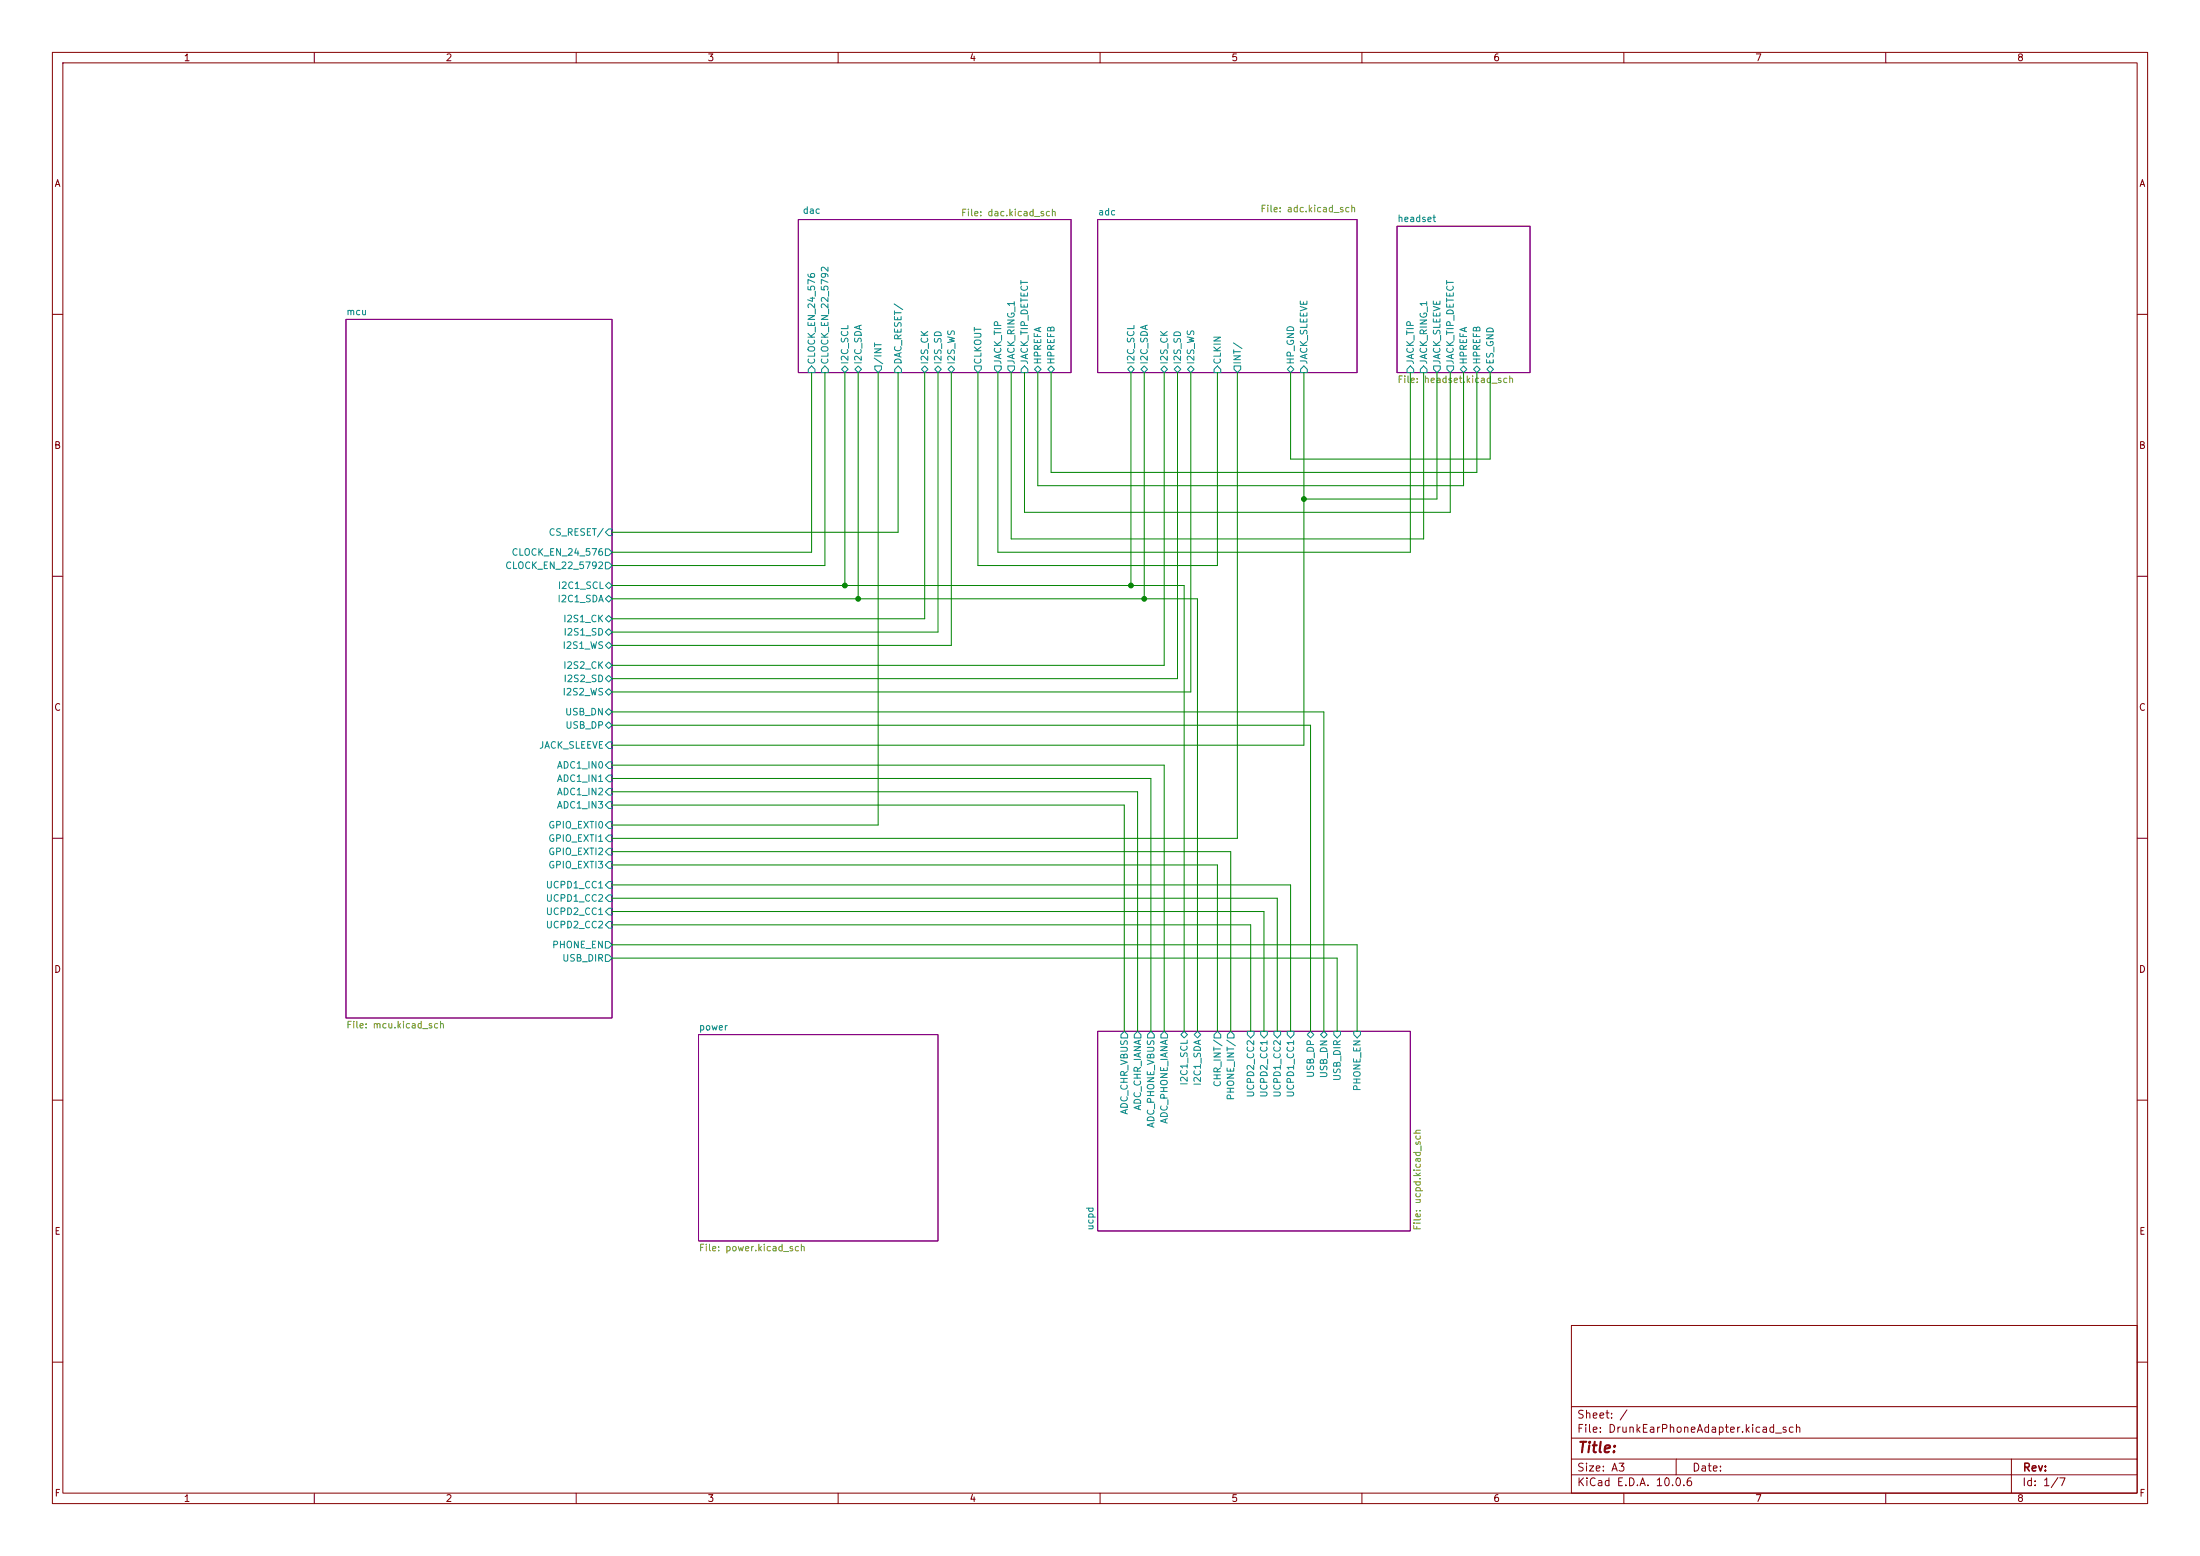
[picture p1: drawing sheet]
(kicad_sch
 (version 20260306)
 (generator "eeschema")
 (generator_version "10.0")
 (paper "A3")
 (lib_symbols)
 (junction
  (at 248.92 95.25)
  (diameter 0)
  (color 0 0 0 0))
 (junction
  (at 215.9 111.76)
  (diameter 0)
  (color 0 0 0 0))
 (junction
  (at 218.44 114.3)
  (diameter 0)
  (color 0 0 0 0))
 (junction
  (at 163.83 114.3)
  (diameter 0)
  (color 0 0 0 0))
 (junction
  (at 161.29 111.76)
  (diameter 0)
  (color 0 0 0 0))
 (wire
  (pts (xy 255.27 182.88) (xy 255.27 196.85))
  (stroke (width 0) (type default)))
 (wire
  (pts (xy 276.86 97.79) (xy 195.58 97.79))
  (stroke (width 0) (type default)))
 (wire
  (pts (xy 218.44 71.12) (xy 218.44 114.3))
  (stroke (width 0) (type default)))
 (wire
  (pts (xy 274.32 95.25) (xy 248.92 95.25))
  (stroke (width 0) (type default)))
 (wire
  (pts (xy 116.84 176.53) (xy 238.76 176.53))
  (stroke (width 0) (type default)))
 (wire
  (pts (xy 250.19 138.43) (xy 250.19 196.85))
  (stroke (width 0) (type default)))
 (wire
  (pts (xy 248.92 142.24) (xy 248.92 95.25))
  (stroke (width 0) (type default)))
 (wire
  (pts (xy 116.84 142.24) (xy 248.92 142.24))
  (stroke (width 0) (type default)))
 (wire
  (pts (xy 271.78 71.12) (xy 271.78 102.87))
  (stroke (width 0) (type default)))
 (wire
  (pts (xy 241.3 196.85) (xy 241.3 173.99))
  (stroke (width 0) (type default)))
 (wire
  (pts (xy 116.84 123.19) (xy 181.61 123.19))
  (stroke (width 0) (type default)))
 (wire
  (pts (xy 228.6 114.3) (xy 228.6 196.85))
  (stroke (width 0) (type default)))
 (wire
  (pts (xy 276.86 71.12) (xy 276.86 97.79))
  (stroke (width 0) (type default)))
 (wire
  (pts (xy 217.17 151.13) (xy 217.17 196.85))
  (stroke (width 0) (type default)))
 (wire
  (pts (xy 186.69 107.95) (xy 186.69 71.12))
  (stroke (width 0) (type default)))
 (wire
  (pts (xy 243.84 196.85) (xy 243.84 171.45))
  (stroke (width 0) (type default)))
 (wire
  (pts (xy 116.84 151.13) (xy 217.17 151.13))
  (stroke (width 0) (type default)))
 (wire
  (pts (xy 198.12 92.71) (xy 279.4 92.71))
  (stroke (width 0) (type default)))
 (wire
  (pts (xy 116.84 160.02) (xy 236.22 160.02))
  (stroke (width 0) (type default)))
 (wire
  (pts (xy 236.22 160.02) (xy 236.22 71.12))
  (stroke (width 0) (type default)))
 (wire
  (pts (xy 116.84 180.34) (xy 259.08 180.34))
  (stroke (width 0) (type default)))
 (wire
  (pts (xy 215.9 71.12) (xy 215.9 111.76))
  (stroke (width 0) (type default)))
 (wire
  (pts (xy 116.84 118.11) (xy 176.53 118.11))
  (stroke (width 0) (type default)))
 (wire
  (pts (xy 232.41 196.85) (xy 232.41 165.1))
  (stroke (width 0) (type default)))
 (wire
  (pts (xy 116.84 146.05) (xy 222.25 146.05))
  (stroke (width 0) (type default)))
 (wire
  (pts (xy 116.84 157.48) (xy 167.64 157.48))
  (stroke (width 0) (type default)))
 (wire
  (pts (xy 228.6 114.3) (xy 218.44 114.3))
  (stroke (width 0) (type default)))
 (wire
  (pts (xy 179.07 120.65) (xy 179.07 71.12))
  (stroke (width 0) (type default)))
 (wire
  (pts (xy 195.58 97.79) (xy 195.58 71.12))
  (stroke (width 0) (type default)))
 (wire
  (pts (xy 116.84 153.67) (xy 214.63 153.67))
  (stroke (width 0) (type default)))
 (wire
  (pts (xy 116.84 114.3) (xy 218.44 114.3))
  (stroke (width 0) (type default)))
 (wire
  (pts (xy 116.84 111.76) (xy 215.9 111.76))
  (stroke (width 0) (type default)))
 (wire
  (pts (xy 246.38 196.85) (xy 246.38 168.91))
  (stroke (width 0) (type default)))
 (wire
  (pts (xy 232.41 107.95) (xy 186.69 107.95))
  (stroke (width 0) (type default)))
 (wire
  (pts (xy 157.48 71.12) (xy 157.48 107.95))
  (stroke (width 0) (type default)))
 (wire
  (pts (xy 198.12 71.12) (xy 198.12 92.71))
  (stroke (width 0) (type default)))
 (wire
  (pts (xy 171.45 71.12) (xy 171.45 101.6))
  (stroke (width 0) (type default)))
 (wire
  (pts (xy 214.63 153.67) (xy 214.63 196.85))
  (stroke (width 0) (type default)))
 (wire
  (pts (xy 193.04 102.87) (xy 193.04 71.12))
  (stroke (width 0) (type default)))
 (wire
  (pts (xy 234.95 162.56) (xy 116.84 162.56))
  (stroke (width 0) (type default)))
 (wire
  (pts (xy 171.45 101.6) (xy 116.84 101.6))
  (stroke (width 0) (type default)))
 (wire
  (pts (xy 116.84 120.65) (xy 179.07 120.65))
  (stroke (width 0) (type default)))
 (wire
  (pts (xy 281.94 90.17) (xy 281.94 71.12))
  (stroke (width 0) (type default)))
 (wire
  (pts (xy 246.38 87.63) (xy 246.38 71.12))
  (stroke (width 0) (type default)))
 (wire
  (pts (xy 284.48 71.12) (xy 284.48 87.63))
  (stroke (width 0) (type default)))
 (wire
  (pts (xy 252.73 135.89) (xy 252.73 196.85))
  (stroke (width 0) (type default)))
 (wire
  (pts (xy 157.48 107.95) (xy 116.84 107.95))
  (stroke (width 0) (type default)))
 (wire
  (pts (xy 248.92 95.25) (xy 248.92 71.12))
  (stroke (width 0) (type default)))
 (wire
  (pts (xy 163.83 114.3) (xy 163.83 71.12))
  (stroke (width 0) (type default)))
 (wire
  (pts (xy 224.79 129.54) (xy 224.79 71.12))
  (stroke (width 0) (type default)))
 (wire
  (pts (xy 200.66 90.17) (xy 281.94 90.17))
  (stroke (width 0) (type default)))
 (wire
  (pts (xy 284.48 87.63) (xy 246.38 87.63))
  (stroke (width 0) (type default)))
 (wire
  (pts (xy 176.53 118.11) (xy 176.53 71.12))
  (stroke (width 0) (type default)))
 (wire
  (pts (xy 250.19 138.43) (xy 116.84 138.43))
  (stroke (width 0) (type default)))
 (wire
  (pts (xy 219.71 148.59) (xy 219.71 196.85))
  (stroke (width 0) (type default)))
 (wire
  (pts (xy 274.32 71.12) (xy 274.32 95.25))
  (stroke (width 0) (type default)))
 (wire
  (pts (xy 227.33 132.08) (xy 227.33 71.12))
  (stroke (width 0) (type default)))
 (wire
  (pts (xy 232.41 71.12) (xy 232.41 107.95))
  (stroke (width 0) (type default)))
 (wire
  (pts (xy 190.5 105.41) (xy 190.5 71.12))
  (stroke (width 0) (type default)))
 (wire
  (pts (xy 154.94 105.41) (xy 154.94 71.12))
  (stroke (width 0) (type default)))
 (wire
  (pts (xy 116.84 148.59) (xy 219.71 148.59))
  (stroke (width 0) (type default)))
 (wire
  (pts (xy 116.84 105.41) (xy 154.94 105.41))
  (stroke (width 0) (type default)))
 (wire
  (pts (xy 234.95 196.85) (xy 234.95 162.56))
  (stroke (width 0) (type default)))
 (wire
  (pts (xy 116.84 135.89) (xy 252.73 135.89))
  (stroke (width 0) (type default)))
 (wire
  (pts (xy 167.64 157.48) (xy 167.64 71.12))
  (stroke (width 0) (type default)))
 (wire
  (pts (xy 116.84 127) (xy 222.25 127))
  (stroke (width 0) (type default)))
 (wire
  (pts (xy 222.25 127) (xy 222.25 71.12))
  (stroke (width 0) (type default)))
 (wire
  (pts (xy 246.38 168.91) (xy 116.84 168.91))
  (stroke (width 0) (type default)))
 (wire
  (pts (xy 116.84 182.88) (xy 255.27 182.88))
  (stroke (width 0) (type default)))
 (wire
  (pts (xy 116.84 132.08) (xy 227.33 132.08))
  (stroke (width 0) (type default)))
 (wire
  (pts (xy 279.4 92.71) (xy 279.4 71.12))
  (stroke (width 0) (type default)))
 (wire
  (pts (xy 259.08 180.34) (xy 259.08 196.85))
  (stroke (width 0) (type default)))
 (wire
  (pts (xy 181.61 123.19) (xy 181.61 71.12))
  (stroke (width 0) (type default)))
 (wire
  (pts (xy 232.41 165.1) (xy 116.84 165.1))
  (stroke (width 0) (type default)))
 (wire
  (pts (xy 243.84 171.45) (xy 116.84 171.45))
  (stroke (width 0) (type default)))
 (wire
  (pts (xy 215.9 111.76) (xy 226.06 111.76))
  (stroke (width 0) (type default)))
 (wire
  (pts (xy 222.25 146.05) (xy 222.25 196.85))
  (stroke (width 0) (type default)))
 (wire
  (pts (xy 238.76 196.85) (xy 238.76 176.53))
  (stroke (width 0) (type default)))
 (wire
  (pts (xy 200.66 71.12) (xy 200.66 90.17))
  (stroke (width 0) (type default)))
 (wire
  (pts (xy 116.84 129.54) (xy 224.79 129.54))
  (stroke (width 0) (type default)))
 (wire
  (pts (xy 226.06 111.76) (xy 226.06 196.85))
  (stroke (width 0) (type default)))
 (wire
  (pts (xy 241.3 173.99) (xy 116.84 173.99))
  (stroke (width 0) (type default)))
 (wire
  (pts (xy 161.29 111.76) (xy 161.29 71.12))
  (stroke (width 0) (type default)))
 (wire
  (pts (xy 269.24 105.41) (xy 190.5 105.41))
  (stroke (width 0) (type default)))
 (wire
  (pts (xy 269.24 71.12) (xy 269.24 105.41))
  (stroke (width 0) (type default)))
 (wire
  (pts (xy 271.78 102.87) (xy 193.04 102.87))
  (stroke (width 0) (type default)))
 (sheet
  (at 209.55 196.85)
  (size 59.69 38.1)
  (exclude_from_sim no)
  (in_bom yes)
  (on_board yes)
  (dnp no)
  (fields_autoplaced yes)
  (stroke (width 0.1524) (type solid))
  (fill (color 0 0 0 0))
  (property "Sheetname" "ucpd" (at 208.8384 234.95 90) (show_name no) (do_not_autoplace no) (effects (font (size 1.27 1.27)) (justify left bottom)))
  (property "Sheetfile" "ucpd.kicad_sch" (at 269.8246 234.95 90) (show_name no) (do_not_autoplace no) (effects (font (size 1.27 1.27)) (justify left top)))
  (pin "ADC_CHR_IANA" output (at 217.17 196.85 90) (effects (font (size 1.27 1.27)) (justify right)))
  (pin "ADC_CHR_VBUS" output (at 214.63 196.85 90) (effects (font (size 1.27 1.27)) (justify right)))
  (pin "ADC_PHONE_IANA" output (at 222.25 196.85 90) (effects (font (size 1.27 1.27)) (justify right)))
  (pin "ADC_PHONE_VBUS" output (at 219.71 196.85 90) (effects (font (size 1.27 1.27)) (justify right)))
  (pin "I2C1_SCL" bidirectional (at 226.06 196.85 90) (effects (font (size 1.27 1.27)) (justify right)))
  (pin "I2C1_SDA" bidirectional (at 228.6 196.85 90) (effects (font (size 1.27 1.27)) (justify right)))
  (pin "CHR_INT{slash}" output (at 232.41 196.85 90) (effects (font (size 1.27 1.27)) (justify right)))
  (pin "PHONE_INT{slash}" output (at 234.95 196.85 90) (effects (font (size 1.27 1.27)) (justify right)))
  (pin "UCPD1_CC1" input (at 246.38 196.85 90) (effects (font (size 1.27 1.27)) (justify right)))
  (pin "UCPD1_CC2" input (at 243.84 196.85 90) (effects (font (size 1.27 1.27)) (justify right)))
  (pin "UCPD2_CC1" input (at 241.3 196.85 90) (effects (font (size 1.27 1.27)) (justify right)))
  (pin "UCPD2_CC2" input (at 238.76 196.85 90) (effects (font (size 1.27 1.27)) (justify right)))
  (pin "USB_DN" bidirectional (at 252.73 196.85 90) (effects (font (size 1.27 1.27)) (justify right)))
  (pin "USB_DP" bidirectional (at 250.19 196.85 90) (effects (font (size 1.27 1.27)) (justify right)))
  (pin "PHONE_EN" input (at 259.08 196.85 90) (effects (font (size 1.27 1.27)) (justify right)))
  (pin "USB_DIR" input (at 255.27 196.85 90) (effects (font (size 1.27 1.27)) (justify right))))
 (sheet
  (at 209.55 41.91)
  (size 49.53 29.21)
  (exclude_from_sim no)
  (in_bom yes)
  (on_board yes)
  (dnp no)
  (stroke (width 0.1524) (type solid))
  (fill (color 0 0 0 0))
  (property "Sheetname" "adc" (at 209.55 41.1984 0) (show_name no) (do_not_autoplace no) (effects (font (size 1.27 1.27)) (justify left bottom)))
  (property "Sheetfile" "adc.kicad_sch" (at 240.538 39.116 0) (show_name no) (do_not_autoplace no) (effects (font (size 1.27 1.27)) (justify left top)))
  (pin "I2C_SCL" bidirectional (at 215.9 71.12 270) (effects (font (size 1.27 1.27)) (justify left)))
  (pin "I2C_SDA" bidirectional (at 218.44 71.12 270) (effects (font (size 1.27 1.27)) (justify left)))
  (pin "I2S_CK" bidirectional (at 222.25 71.12 270) (effects (font (size 1.27 1.27)) (justify left)))
  (pin "I2S_SD" bidirectional (at 224.79 71.12 270) (effects (font (size 1.27 1.27)) (justify left)))
  (pin "I2S_WS" bidirectional (at 227.33 71.12 270) (effects (font (size 1.27 1.27)) (justify left)))
  (pin "CLKIN" input (at 232.41 71.12 270) (effects (font (size 1.27 1.27)) (justify left)))
  (pin "INT{slash}" output (at 236.22 71.12 270) (effects (font (size 1.27 1.27)) (justify left)))
  (pin "JACK_SLEEVE" input (at 248.92 71.12 270) (effects (font (size 1.27 1.27)) (justify left)))
  (pin "HP_GND" bidirectional (at 246.38 71.12 270) (effects (font (size 1.27 1.27)) (justify left))))
 (sheet
  (at 266.7 43.18)
  (size 25.4 27.94)
  (exclude_from_sim no)
  (in_bom yes)
  (on_board yes)
  (dnp no)
  (fields_autoplaced yes)
  (stroke (width 0.1524) (type solid))
  (fill (color 0 0 0 0))
  (property "Sheetname" "headset" (at 266.7 42.4684 0) (show_name no) (do_not_autoplace no) (effects (font (size 1.27 1.27)) (justify left bottom)))
  (property "Sheetfile" "headset.kicad_sch" (at 266.7 71.7046 0) (show_name no) (do_not_autoplace no) (effects (font (size 1.27 1.27)) (justify left top)))
  (pin "JACK_RING_1" input (at 271.78 71.12 270) (effects (font (size 1.27 1.27)) (justify left)))
  (pin "JACK_SLEEVE" output (at 274.32 71.12 270) (effects (font (size 1.27 1.27)) (justify left)))
  (pin "JACK_TIP" input (at 269.24 71.12 270) (effects (font (size 1.27 1.27)) (justify left)))
  (pin "JACK_TIP_DETECT" output (at 276.86 71.12 270) (effects (font (size 1.27 1.27)) (justify left)))
  (pin "HPREFA" bidirectional (at 279.4 71.12 270) (effects (font (size 1.27 1.27)) (justify left)))
  (pin "HPREFB" bidirectional (at 281.94 71.12 270) (effects (font (size 1.27 1.27)) (justify left)))
  (pin "ES_GND" bidirectional (at 284.48 71.12 270) (effects (font (size 1.27 1.27)) (justify left))))
 (sheet
  (at 152.4 41.91)
  (size 52.07 29.21)
  (exclude_from_sim no)
  (in_bom yes)
  (on_board yes)
  (dnp no)
  (stroke (width 0.1524) (type solid))
  (fill (color 0 0 0 0))
  (property "Sheetname" "dac" (at 153.162 40.894 0) (show_name no) (do_not_autoplace no) (effects (font (size 1.27 1.27)) (justify left bottom)))
  (property "Sheetfile" "dac.kicad_sch" (at 183.388 39.878 0) (show_name no) (do_not_autoplace no) (effects (font (size 1.27 1.27)) (justify left top)))
  (pin "I2C_SCL" bidirectional (at 161.29 71.12 270) (effects (font (size 1.27 1.27)) (justify left)))
  (pin "I2C_SDA" bidirectional (at 163.83 71.12 270) (effects (font (size 1.27 1.27)) (justify left)))
  (pin "I2S_CK" bidirectional (at 176.53 71.12 270) (effects (font (size 1.27 1.27)) (justify left)))
  (pin "I2S_SD" bidirectional (at 179.07 71.12 270) (effects (font (size 1.27 1.27)) (justify left)))
  (pin "I2S_WS" bidirectional (at 181.61 71.12 270) (effects (font (size 1.27 1.27)) (justify left)))
  (pin "CLKOUT" output (at 186.69 71.12 270) (effects (font (size 1.27 1.27)) (justify left)))
  (pin "CLOCK_EN_24_576" input (at 154.94 71.12 270) (effects (font (size 1.27 1.27)) (justify left)))
  (pin "CLOCK_EN_22_5792" input (at 157.48 71.12 270) (effects (font (size 1.27 1.27)) (justify left)))
  (pin "JACK_RING_1" output (at 193.04 71.12 270) (effects (font (size 1.27 1.27)) (justify left)))
  (pin "JACK_TIP" output (at 190.5 71.12 270) (effects (font (size 1.27 1.27)) (justify left)))
  (pin "JACK_TIP_DETECT" input (at 195.58 71.12 270) (effects (font (size 1.27 1.27)) (justify left)))
  (pin "{slash}INT" output (at 167.64 71.12 270) (effects (font (size 1.27 1.27)) (justify left)))
  (pin "DAC_RESET{slash}" input (at 171.45 71.12 270) (effects (font (size 1.27 1.27)) (justify left)))
  (pin "HPREFA" bidirectional (at 198.12 71.12 270) (effects (font (size 1.27 1.27)) (justify left)))
  (pin "HPREFB" bidirectional (at 200.66 71.12 270) (effects (font (size 1.27 1.27)) (justify left))))
 (sheet
  (at 133.35 197.485)
  (size 45.72 39.37)
  (exclude_from_sim no)
  (in_bom yes)
  (on_board yes)
  (dnp no)
  (fields_autoplaced yes)
  (stroke (width 0.1524) (type solid))
  (fill (color 0 0 0 0))
  (property "Sheetname" "power" (at 133.35 196.7734 0) (show_name no) (do_not_autoplace no) (effects (font (size 1.27 1.27)) (justify left bottom)))
  (property "Sheetfile" "power.kicad_sch" (at 133.35 237.4396 0) (show_name no) (do_not_autoplace no) (effects (font (size 1.27 1.27)) (justify left top))))
 (sheet
  (at 66.04 60.96)
  (size 50.8 133.35)
  (exclude_from_sim no)
  (in_bom yes)
  (on_board yes)
  (dnp no)
  (fields_autoplaced yes)
  (stroke (width 0.1524) (type solid))
  (fill (color 0 0 0 0))
  (property "Sheetname" "mcu" (at 66.04 60.2484 0) (show_name no) (do_not_autoplace no) (effects (font (size 1.27 1.27)) (justify left bottom)))
  (property "Sheetfile" "mcu.kicad_sch" (at 66.04 194.8946 0) (show_name no) (do_not_autoplace no) (effects (font (size 1.27 1.27)) (justify left top)))
  (pin "I2C1_SCL" bidirectional (at 116.84 111.76 0) (effects (font (size 1.27 1.27)) (justify right)))
  (pin "I2C1_SDA" bidirectional (at 116.84 114.3 0) (effects (font (size 1.27 1.27)) (justify right)))
  (pin "I2S1_CK" bidirectional (at 116.84 118.11 0) (effects (font (size 1.27 1.27)) (justify right)))
  (pin "I2S1_SD" bidirectional (at 116.84 120.65 0) (effects (font (size 1.27 1.27)) (justify right)))
  (pin "I2S1_WS" bidirectional (at 116.84 123.19 0) (effects (font (size 1.27 1.27)) (justify right)))
  (pin "I2S2_CK" bidirectional (at 116.84 127 0) (effects (font (size 1.27 1.27)) (justify right)))
  (pin "I2S2_SD" bidirectional (at 116.84 129.54 0) (effects (font (size 1.27 1.27)) (justify right)))
  (pin "I2S2_WS" bidirectional (at 116.84 132.08 0) (effects (font (size 1.27 1.27)) (justify right)))
  (pin "USB_DN" bidirectional (at 116.84 135.89 0) (effects (font (size 1.27 1.27)) (justify right)))
  (pin "USB_DP" bidirectional (at 116.84 138.43 0) (effects (font (size 1.27 1.27)) (justify right)))
  (pin "JACK_SLEEVE" input (at 116.84 142.24 0) (effects (font (size 1.27 1.27)) (justify right)))
  (pin "CLOCK_EN_22_5792" output (at 116.84 107.95 0) (effects (font (size 1.27 1.27)) (justify right)))
  (pin "CLOCK_EN_24_576" output (at 116.84 105.41 0) (effects (font (size 1.27 1.27)) (justify right)))
  (pin "ADC1_IN0" input (at 116.84 146.05 0) (effects (font (size 1.27 1.27)) (justify right)))
  (pin "ADC1_IN1" input (at 116.84 148.59 0) (effects (font (size 1.27 1.27)) (justify right)))
  (pin "ADC1_IN2" input (at 116.84 151.13 0) (effects (font (size 1.27 1.27)) (justify right)))
  (pin "ADC1_IN3" input (at 116.84 153.67 0) (effects (font (size 1.27 1.27)) (justify right)))
  (pin "GPIO_EXTI0" input (at 116.84 157.48 0) (effects (font (size 1.27 1.27)) (justify right)))
  (pin "GPIO_EXTI1" input (at 116.84 160.02 0) (effects (font (size 1.27 1.27)) (justify right)))
  (pin "GPIO_EXTI2" input (at 116.84 162.56 0) (effects (font (size 1.27 1.27)) (justify right)))
  (pin "GPIO_EXTI3" input (at 116.84 165.1 0) (effects (font (size 1.27 1.27)) (justify right)))
  (pin "UCPD1_CC1" input (at 116.84 168.91 0) (effects (font (size 1.27 1.27)) (justify right)))
  (pin "UCPD1_CC2" input (at 116.84 171.45 0) (effects (font (size 1.27 1.27)) (justify right)))
  (pin "UCPD2_CC1" input (at 116.84 173.99 0) (effects (font (size 1.27 1.27)) (justify right)))
  (pin "UCPD2_CC2" input (at 116.84 176.53 0) (effects (font (size 1.27 1.27)) (justify right)))
  (pin "CS_RESET{slash}" input (at 116.84 101.6 0) (effects (font (size 1.27 1.27)) (justify right)))
  (pin "PHONE_EN" output (at 116.84 180.34 0) (effects (font (size 1.27 1.27)) (justify right)))
  (pin "USB_DIR" output (at 116.84 182.88 0) (effects (font (size 1.27 1.27)) (justify right))))
 (sheet_instances
  (path ""
   (page "1")))
 (embedded_fonts no))
